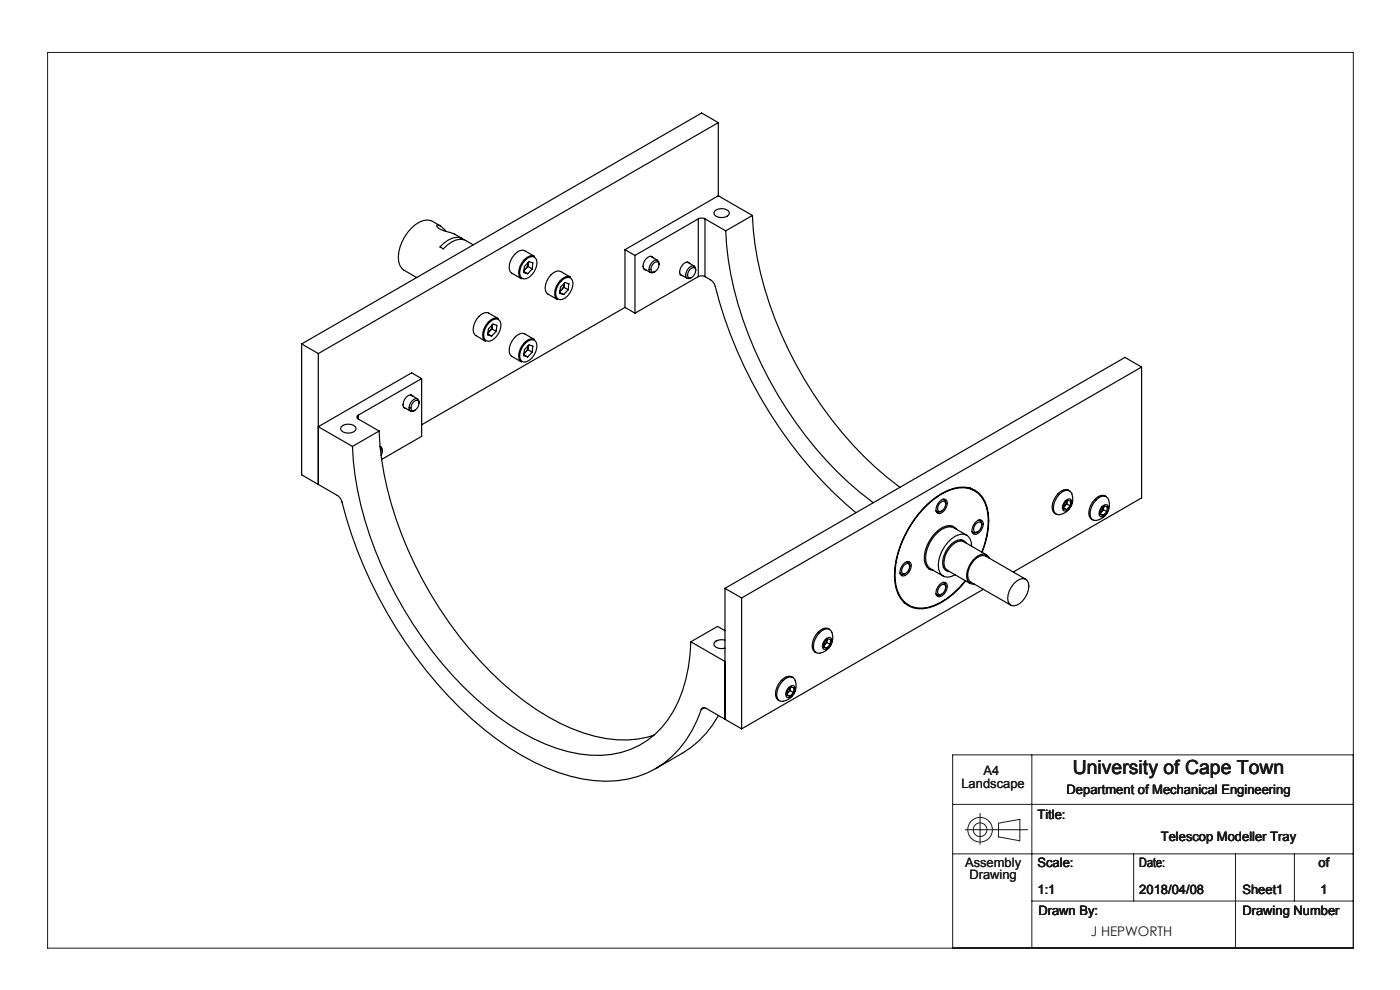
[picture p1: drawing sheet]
<svg xmlns="http://www.w3.org/2000/svg" width="297mm" height="210mm" viewBox="0 0 297 210" stroke-linecap="round" stroke-linejoin="round" font-family="sans-serif">
<g fill="none" stroke="#191924" stroke-width=".21">
<path d="M10.1 11.1h277v190h-277zM202.1 170.6h85M204.8 176h13.2M207.9 172.5v6.6M211.8 177.5l4.5 .8M211.8 177.5v-2.9l4.6-.8v4.6M218.9 160.1v41M287.1 160.1h-85v41M202.1 181.1h85M218.9 191.1h68.2M240.5 181.1v10M262.1 181.1v20"/>
<path d="M274.6 181.1v10"/>
<circle cx="207.9" cy="176" r="1.45"/>
<circle cx="207.9" cy="176" r="2.61"/>
</g>
<g fill="none" stroke="#000" stroke-width=".25">
<path d="M152.4 26l-84.9 49M152.4 26v15.5M152.4 26l-3.6-2-84.8 49M93.4 47.9a3.7 3.7 0 0 0-4.4-.8 9 9 0 0 0-4.4 8.4l.2 .8 .5 .7 3.1 1.9M94.6 49.1a2.45 2.45 0 0 0-1.9-1.4l-.1 .2a4 4 0 0 0 3 1.4l.8 .4M96.5 49.7l1.6 .9M98.4 50.9a2.62 2.62 0 0 0-3.3 0l-1.8 1.5 .7 .4a5 5 0 0 1 4.3-2l2.1 1.1M109.2 53.9a1.86 1.86 0 0 1 2.1-.7l2 1.2a2.7 2.7 0 0 0-3 2 2.21 2.21 0 0 0 .3 2.7l-2-1.1a1.67 1.67 0 0 1-.5-2l.6-1.4zM111.1 57.6l.8 .5M111.4 55.2a1.45 1.45 0 0 1 2.4-.2 3.4 3.4 0 0 1-2.7 4.2 1.35 1.35 0 0 1-.8-1.9l.6-1.4zM112 56.5l.9 .6M112 56.5l-.8 .9"/>
<path d="M112.1 55.9l-.3 .7-.6 .7M112.1 55.9l-.1 .6M112.1 55.7v.2zM112.9 57.1l.1-1.3-.8-.3-1 1-.1 1.3 .8 .3M112.9 57.1l-1 1M116.8 58.3a1.86 1.86 0 0 1 2.2-.7l2 1.2a2.7 2.7 0 0 0-3 2.1 2.21 2.21 0 0 0 .2 2.6l-2-1.1a1.67 1.67 0 0 1-.5-2l.3-.7zM119 59.6a1.45 1.45 0 0 1 2.4-.2 3.4 3.4 0 0 1-2.6 4.2 1.35 1.35 0 0 1-.9-1.9l.2-.7zM132.6 53l2.1 1.2M132.6 53v12.2M134.7 54.2v12.2M136.5 57l1.5 .8M138 54.4l1.5 .8"/>
<path d="M138.6 54.7l-.3-.3a1.85 1.85 0 0 0-1.6 2.8l.4 .1M138.6 55.9l.7-.4 .3 .1a1.41 1.41 0 0 1-1.3 2.1 1.22 1.22 0 0 1 .3-1.8zM139.8 56.1l-.1-.6-.2-.3a1.73 1.73 0 0 0-1.5 2.6l.3 .1 .6-.3M144.3 58.2l1.5 .8M145.8 55.6l1.5 .8M146.3 55.9l-.2-.2a1.85 1.85 0 0 0-1.6 2.7l.3 .1M146.4 57.1l.7-.4 .2 .1a1.41 1.41 0 0 1-1.2 2.1 1.22 1.22 0 0 1 .3-1.8zM147.6 57.4l-.1-.7-.2-.3a1.73 1.73 0 0 0-1.5 2.6l.3 .1 .6-.2M148.1 46.4a1.56 1.56 0 0 1 1.5 0M148.1 58.7a1.56 1.56 0 0 1 1.5 0M148.1 46.4l-13.4 7.8M148.1 46.4v12.3"/>
<path d="M148.1 58.7l-13.4 7.7M149.6 58.7l1.1 .7a2.37 2.37 0 0 1 1 1.4 93.7 93.7 0 0 0 29.9 48M149.6 46.4v12.3M149.6 46.4l4.4 2.6M151.6 44.8a2.27 2.27 0 0 1 3 0l.1 .4a1.97 1.97 0 0 1-3.1 .4l-.2-.4zM152.4 41.5l-19.8 11.5M152.4 41.5l7.2 4.2M154 49a76.7 76.7 0 0 0 12.8 37.6 75.7 75.7 0 0 0 18.5 20M159.6 45.7a74.6 74.6 0 0 0 11 34.7 76.7 76.7 0 0 0 20.3 23M159.6 45.7l-5.6 3.3M64 73v27.7l7.5 4.4a2.37 2.37 0 0 1 1.1 1.4 93.6 93.6 0 0 0 30.2 48.3 48 48 0 0 0 20.8 10.4 21.3 21.3 0 0 0 19-4.8 23.9 23.9 0 0 0 6.2-9.9M64 73l3.5 2"/>
<path d="M67.5 75v27.8M101.6 67.2a1.86 1.86 0 0 1 2.1-.8l2 1.2a2.7 2.7 0 0 0-3 2.1 2.21 2.21 0 0 0 .3 2.6l-2.1-1.1a1.67 1.67 0 0 1-.5-1.9l.3-.8zM103.5 70.8l.8 .5M103.7 68.5a1.45 1.45 0 0 1 2.4-.3 3.4 3.4 0 0 1-2.6 4.2 1.35 1.35 0 0 1-.8-1.8l.5-1.5zM103.9 70.3l-.4 .2M103.9 70.3l-.4 .3M104.3 69.7l.1-.8-.1 .7-.4 .7M104.3 69.7l1 .6M104.3 69.7l-.4 .6M105.3 70.3l.1-1.3-.8-.3-1 1.1-.1 1.2 .8 .3M105.3 70.3l-1 1M109.2 71.6a1.86 1.86 0 0 1 2.1-.8l2 1.2a2.7 2.7 0 0 0-3 2.1 2.21 2.21 0 0 0 .3 2.7l-2-1.2a1.67 1.67 0 0 1-.5-1.9l.2-.8z"/>
<path d="M111.1 75.2l.8 .5M111.4 72.9a1.45 1.45 0 0 1 2.4-.3 3.4 3.4 0 0 1-2.7 4.2 1.35 1.35 0 0 1-.8-1.8l.6-1.5zM111.5 74.7l-.3 .2M111.5 74.7l-.3 .3M112 74.2l.9 .5M112 74.2l-.5 .5M112.1 73.5l-.6 1.2M112.1 73.5l-.1 .7M112.1 73.3v.2zM112.9 74.7l.1-1.3-.8-.2-1 1-.1 1.3 .8 .2M112.9 74.7l-1 1M118.8 62l.8 .5"/>
<path d="M119.6 60.9l.1-.8-.3 .9-.6 .7M119.6 60.9l.9 .6M119.6 60.9l-.8 .9M120.5 61.5l.2-1.3-.9-.3-.9 1-.2 1.3 .9 .3M120.5 61.5l-.9 1M132.6 65.2l-43.2 24.9M132.6 65.2l2.1 1.2M242.2 77.9l-84.9 48.9M242.2 77.9v27.7l-27.2 15.7M242.2 77.9l-3.6-2.1-84.8 49M72.4 90.6a2.27 2.27 0 0 1 3 0l.1 .3a1.97 1.97 0 0 1-3.1 .4l-.2-.4zM74.8 94.7a74.6 74.6 0 0 0 10.9 34.7 75.4 75.4 0 0 0 22.5 24.4 34 34 0 0 0 19.3 6.4 18.1 18.1 0 0 0 16.4-11.5 33.2 33.2 0 0 0 2.7-12.6"/>
<path d="M76 88.1a.43 .43 0 0 0-.3 .4 .43 .43 0 0 0 .3 .4M76 88.9l4.4 2.5M76 88.1v.8M80.4 91.4a74.6 74.6 0 0 0 11 34.7 75.4 75.4 0 0 0 22.4 24.4 34 34 0 0 0 19.4 6.5l2.1-.2 3.4-.8M80.4 91.4l-5.6 3.3M80.6 94.7l.2 .1M80.6 94.8a.79 .79 0 0 1 .5 .9M80.7 95.1l.2 .1a1.09 1.09 0 0 1-.1 1.4M85.6 86.3l1.5 .9M87.1 83.7l1.5 .9M87.6 84.1l-.2-.3a1.91 1.91 0 0 0-1.8 2.5l.2 .3 .3 .1M87.7 85.3l.3-.3h.6a1.41 1.41 0 0 1-1.2 2.1 1.22 1.22 0 0 1 .3-1.8z"/>
<path d="M88.9 85.5l-.1-.6-.2-.3a1.73 1.73 0 0 0-1.5 2.6l.3 .1 .6-.3M89.4 80.3l-2.1-1.2-19.8 11.4 7.3 4.2M89.4 80.3l-13.4 7.8M89.4 80.3v12.3l-8.4 4.9M191.7 119.6l.9-.5 .4 .1a1.7 1.7 0 0 1-.4 2.5l-.9 .5-.4-.1a1.7 1.7 0 0 1 .4-2.5zM191.8 119.9l.3-.3h.6a1.41 1.41 0 0 1-1.2 2.1 1.22 1.22 0 0 1 .3-1.8zM192.3 119.2h.4l.2 .3 .1 .6M192.5 119.1l.2 .1M198.6 108.3l.2 .3 .4 .1 .6-.3M198.6 108.5l.2 .1M199.3 106.4l.9-.5h.4a1.7 1.7 0 0 1-.4 2.5l-.4 .4-.5 .2-.4-.1a1.7 1.7 0 0 1 .4-2.5zM199.4 106.7l.4-.3h.6a1.41 1.41 0 0 1-1.3 2.1 1.22 1.22 0 0 1 .3-1.8z"/>
<path d="M199.9 105.9l.4 .1 .2 .3 .1 .6M200.1 105.9l.2 .1M203 112.3a2.2 2.2 0 0 0-3-.4 7.6 7.6 0 0 0-3.7 7.7 1.88 1.88 0 0 0 1.7 1.4M204.9 115.2a1.59 1.59 0 0 0-2.3-.4 5.3 5.3 0 0 0-2.5 5.5 1.33 1.33 0 0 0 1.3 .9M205.1 113.5l-2.7-1.5a2.77 2.77 0 0 0-3.3 .8 7.5 7.5 0 0 0-2.6 6.4l.2 .7 .4 .6 3 1.7M205.7 103.5l1.1 .6M205.9 103.6l.1 .1M206.1 115.8a2.16 2.16 0 0 0-1-2.3 2.16 2.16 0 0 0-2.5 .3 7.5 7.5 0 0 0-3.5 7 2.08 2.08 0 0 0 3.5 1.1M206.2 112.7l.2 .3 .4 .1 .6-.3M206.2 112.9l.2 .1M206.9 110.8l.5-.4 .5-.1 .3 .1a1.7 1.7 0 0 1-.3 2.4l-.5 .4-.5 .2-.4-.1a1.7 1.7 0 0 1 .4-2.5zM207.1 111.1l.3-.3h.6a1.41 1.41 0 0 1-1.2 2.1 1.22 1.22 0 0 1 .3-1.8z"/>
<path d="M207.6 110.3l.3 .1 .3 .3 .1 .6M207.7 110.3l.2 .1M208.3 117.1a14.5 14.5 0 0 0 .6-10.6 5.2 5.2 0 0 0-6.8-2.7 18.3 18.3 0 0 0-9.7 9 16.5 16.5 0 0 0-2 12.6 5.4 5.4 0 0 0 7.7 3.1 16.9 16.9 0 0 0 6.7-5.3M208.4 117.2a14.7 14.7 0 0 0 .6-10.7 5.2 5.2 0 0 0-6.7-2.9 17.9 17.9 0 0 0-9.6 8.5 17.9 17.9 0 0 0-2.6 12.7 5.3 5.3 0 0 0 7.1 4.1 15.7 15.7 0 0 0 7.7-5.7M209.3 117.7l-4.8-2.8a1.75 1.75 0 0 0-1.9 .3 5 5 0 0 0-2.1 5.2l.5 .6 4.8 2.8M209.9 118.4a1.48 1.48 0 0 0-2.5-.4 5 5 0 0 0-2.1 5.2l.3 .4 .5 .3h.6M224.7 104.9a1.66 1.66 0 0 1 2.6-.4 3.3 3.3 0 0 1-3 4.6 1.62 1.62 0 0 1-.8-2l.7-1.6zM225.6 107.7l.7 .4M225.9 107.3l-.2 .2M226 106.3l.8-.5 .3 .1a1.65 1.65 0 0 1-1.4 2.4 1.43 1.43 0 0 1 .3-2zM226.3 106.9l.1-.6-.5 1M226.3 106.9l.7 .4"/>
<path d="M226.3 106.9l-.4 .4M226.9 104.1a1.46 1.46 0 0 0-1.9 .1 4.1 4.1 0 0 0-1.7 4.1l.3 .4 .5 .4M227 107.3l.1-1-.6-.2-.8 .8-.1 1 .7 .2M227 107.3l-.7 .8M232.5 106.1a1.66 1.66 0 0 1 2.6-.4 3.3 3.3 0 0 1-3.1 4.7 1.62 1.62 0 0 1-.7-2.1l.3-.8zM233.4 109l.7 .3M233.8 107.5l.7-.5 .4 .1a1.65 1.65 0 0 1-1.5 2.5 1.43 1.43 0 0 1 .4-2.1zM234.1 108.1l.7 .4M234.1 108.1l-.7 .7M234.1 107.6l-.2 .6-.5 .5M234.1 107.6v.5M234.1 107.5v.1"/>
<path d="M234.7 105.3a1.46 1.46 0 0 0-1.9 .2 4.1 4.1 0 0 0-1.7 4l.2 .5 .5 .3M234.8 108.5l.1-1-.6-.2-.8 .8-.1 1 .7 .2M234.8 108.5l-.7 .8M146.6 136.1l7.2 4.2M153.8 135.8a1.89 1.89 0 0 0-2.4 .8 1.89 1.89 0 0 0 2.4 .9M153.8 124.8l3.5 2M153.8 124.8v27.8M153.8 133.8l-1.6-.9-5.6 3.2M157.3 126.8v27.8M173.8 134.3a1.66 1.66 0 0 1 2.6-.4 3.3 3.3 0 0 1-3.1 4.6 1.62 1.62 0 0 1-.7-2l.3-.8zM174.7 137.1l.7 .4M175 136.7l-.2 .2"/>
<path d="M175.1 135.6l.8-.4 .3 .1a1.65 1.65 0 0 1-1.4 2.4 1.43 1.43 0 0 1 .3-2.1zM175.4 136.3l.7 .4M175.4 136.3l-.4 .4M175.4 135.8l-.4 .9M175.4 135.8v.5M175.4 135.6v.2M176 133.5a1.46 1.46 0 0 0-1.9 .1 4.1 4.1 0 0 0-1.7 4.1l.3 .4 .4 .3M176.1 136.7l.1-1-.6-.2-.8 .8-.1 1 .7 .2M176.1 136.7l-.7 .8M190.9 121.5l.3 .3 .3 .1 .6-.3M191 121.7l.2 .1M191.7 127.8l1.1 .6"/>
<path d="M191.9 127.9h.1M198.6 125.9l.2 .3 .4 .1 .6-.3M198.6 126.1l.2 .1M199.3 124l.5-.3 .4-.2 .4 .1a1.7 1.7 0 0 1-.4 2.5l-.4 .3-.5 .2-.4-.1a1.7 1.7 0 0 1 .4-2.5zM199.4 124.3l.7-.4 .3 .1a1.41 1.41 0 0 1-1.3 2.1 1.22 1.22 0 0 1 .3-1.8zM199.9 123.6h.4l.2 .3 .1 .7M200.1 123.5l.2 .1M208.6 125l-51.3 29.6M215.1 123.8a2.34 2.34 0 0 1 2.4-1 1.89 1.89 0 0 1 .7 2.3 4.3 4.3 0 0 1-3.1 3.4 1.34 1.34 0 0 1-1.3-1.6 5 5 0 0 1 1.3-3.1zM217.6 122.9l-8.5-4.9a1.69 1.69 0 0 0-1.9 .3 4.7 4.7 0 0 0-1.8 4.4l.5 .8 8.5 4.9M148.8 150.5a.62 .62 0 0 1 1-.3l7.5 4.4M149.4 150.1l-.6 .4"/>
<path d="M152.4 151.8a20.6 20.6 0 0 1-7.7 8l-5.6 3.3M166 144.5a1.66 1.66 0 0 1 2.6-.4 3.3 3.3 0 0 1-3 4.6 1.62 1.62 0 0 1-.7-2l.6-1.6zM167 147.3l.6 .4M167.3 145.9l.4-.4h.7a1.65 1.65 0 0 1-1.4 2.4 1.43 1.43 0 0 1 .3-2zM167.6 146.5l.7 .4M167.6 146.5l-.6 .6M167.7 146l-.2 .6-.5 .5M167.7 146l-.1 .5M167.7 145.9v.1zM168.2 143.7a1.46 1.46 0 0 0-1.9 .1 4.1 4.1 0 0 0-1.7 4.1l.3 .4 .5 .4M168.3 146.9l.1-1-.6-.2-.8 .8-.1 1 .7 .2M168.3 146.9l-.7 .8"/>
</g>
<text font-size="4.1" fill="#191924" x="227.6" y="164.3">University of Cape Town</text>
<text font-size="2.8" fill="#191924" x="231.4" y="198.4">J HEPWORTH</text>
<g font-size="2.7" fill="#191924">
<text x="204" y="167.1">Landscape</text>
<text x="208.6" y="164.5">A4</text>
<text x="220.1" y="173.7">Title:</text>
<text x="226.3" y="168.5">Department of Mechanical Engineering</text>
<text x="246.3" y="178.4">Telescop Modeller Tray</text>
<text x="204.7" y="184">Assembly</text>
<text x="220.1" y="184">Scale:</text>
<text x="241.7" y="184">Date:</text>
<text x="279.7" y="184">of</text>
<text x="205.6" y="186.5">Drawing</text>
<text x="220.1" y="189.6">1:1</text>
<text x="241.7" y="189.6">2018/04/08</text>
<text x="263.6" y="189.6">Sheet1</text>
<text x="280.1" y="189.6">1</text>
<text x="220.3" y="194.1">Drawn By:</text>
<text x="263.6" y="194.1">Drawing Number</text>
</g>
</svg>
